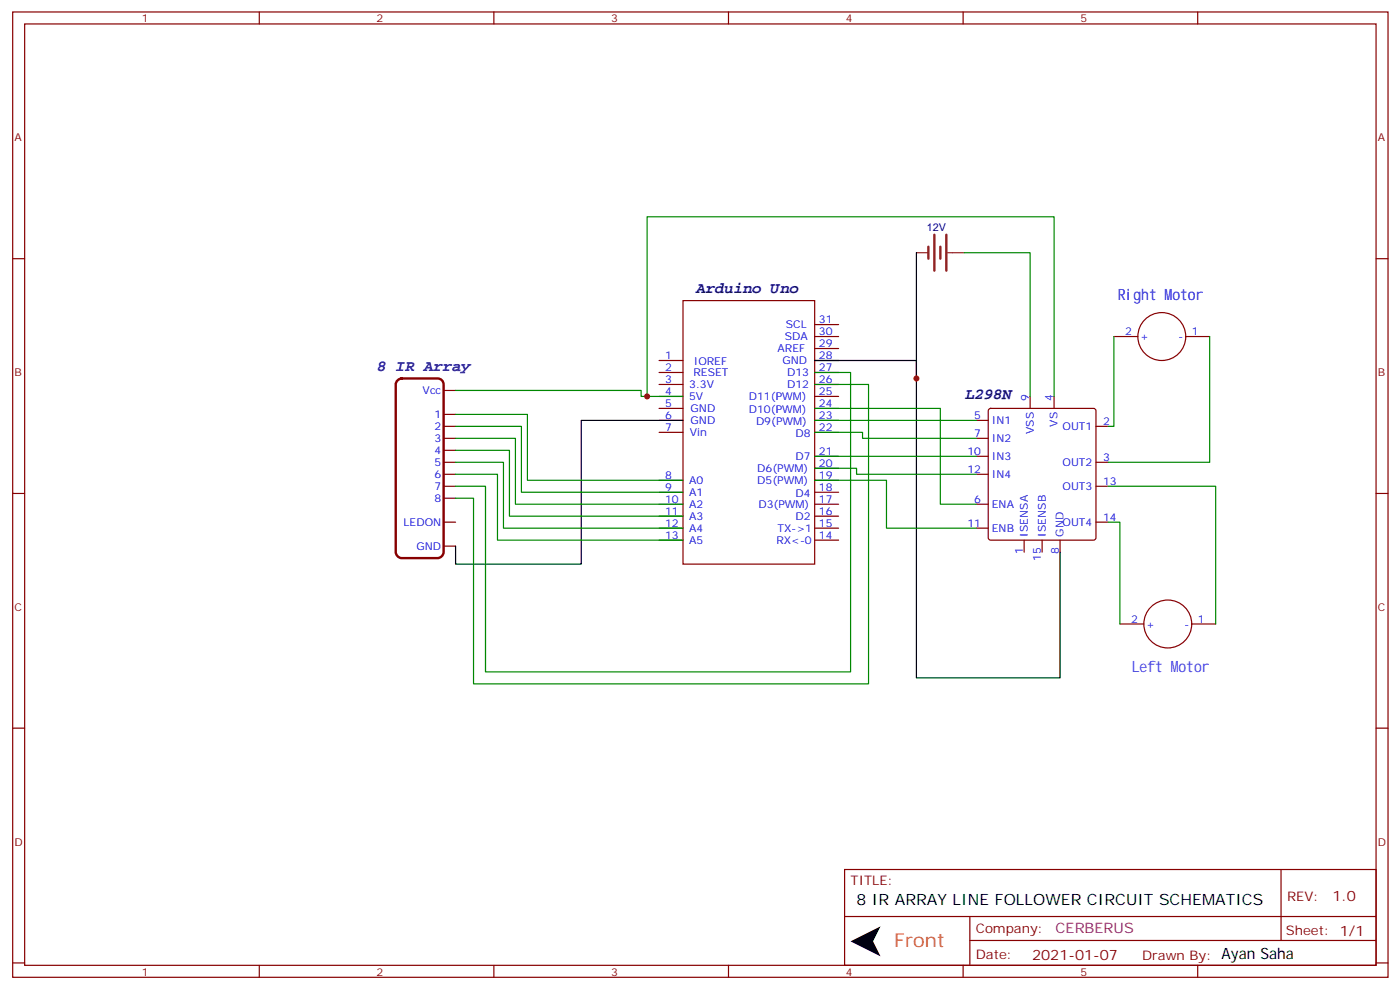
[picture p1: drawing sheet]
<svg xmlns="http://www.w3.org/2000/svg" width="413mm" height="292mm" viewBox="0 0 413 292" stroke-linecap="round" stroke-linejoin="round" font-family="sans-serif">
<g fill="none" stroke="#870000" stroke-width=".35">
<path d="M3.7 3.5h405.4v284.4h-405.4zM7.3 7.1h398.3v277.2h-398.3zM76.4 3.5v3.6M145.6 3.5v3.6M214.7 3.5v3.6M283.8 3.5v3.6M353 3.5v3.6M3.7 76.2h3.6M405.6 76.2h3.5M201.3 88.5h38.8v77.7h-38.8zM240.1 99.1h7.1M240.1 95.6h7.1"/>
<path d="M328.3 99.1h7.1M349.5 99.1h7M130.7 115h3.6M194.2 106.2h7.1M194.2 109.7h7.1M194.2 113.2h7.1M194.2 116.8h7.1M240.1 106.2h7.1M240.1 109.7h7.1M240.1 113.2h7.1M240.1 116.8h7.1M240.1 102.7h7.1"/>
<path d="M303.6 116.8v3.5M310.7 116.8v3.5M130.7 122.1h3.6M130.7 125.6h3.6M130.7 129.1h3.6M130.7 132.6h3.6M130.7 136.2h3.6M130.7 139.7h3.6M194.2 123.8h7.1M194.2 120.3h7.1M194.2 127.4h7.1M240.1 123.8h7.1"/>
<path d="M240.1 134.4h7.1M240.1 120.3h7.1M240.1 127.4h7.1M240.1 137.9h7.1M287.7 129.1h3.6M287.7 139.7h3.6M287.7 123.8h3.6M287.7 134.4h3.6M291.5 120.5l.5-.2h30.3l.5 .2 .2 .5v37.4l-.2 .5-.5 .2h-30.3l-.5-.2-.2-.5v-37.4zM323 125.6h3.5M323 136.2h3.5M3.7 145.3h3.6"/>
<path d="M130.7 143.2h3.6M130.7 146.8h3.6M130.7 153.8h3.6M194.2 148.5h7.1M194.2 155.6h7.1M194.2 141.5h7.1M194.2 145h7.1M194.2 152h7.1M194.2 159.1h7.1M240.1 148.5h7.1M240.1 155.6h7.1M240.1 141.5h7.1"/>
<path d="M240.1 145h7.1M240.1 152h7.1M240.1 159.1h7.1M287.7 148.5h3.6M287.7 155.6h3.6M301.8 159.1v3.5M307.1 159.1v3.5M312.4 159.1v3.5M323 143.2h3.5M323 153.8h3.5M405.6 145.3h3.5M130.7 160.9h3.6"/>
<path d="M330.1 183.8h7M351.2 183.8h7.1M3.7 214.5h3.6M405.6 214.5h3.5M248.9 256.1h156.7v28.2h-156.7zM377.5 256.1l.1 20.9M249 270h156.4M285.8 277h119.6M285.8 270v14.1M3.7 283.6h3.6M76.4 284.3v3.6M145.6 284.3v3.6"/>
<path d="M214.7 284.3v3.6M283.8 284.3v3.6M353 284.3v3.6M405.6 283.6h3.5"/>
<circle cx="342.4" cy="99.1" r="7.1"/>
<circle cx="344.2" cy="183.8" r="7.1"/>
</g>
<path d="M117.2 112l1.2-.5h10.6a1.76 1.76 0 0 1 1.7 1.7v49.4a1.89 1.89 0 0 1-1.7 1.8h-10.6a1.89 1.89 0 0 1-1.8-1.8v-49.4z" fill="none" stroke="#870000" stroke-width=".71"/>
<g fill="none" stroke="#008700" stroke-width=".35">
<path d="M284.2 74.4h19.4v42.4M328.3 99.1v26.5h-1.8M356.5 99.1v37.1h-30M134.3 115h54.6v1.8h12.4M190.7 116.8v-52.9h120v52.9M240.1 109.7h10.6v88.2h-107.6v-54.7h-8.8M240.1 113.2h15.9v88.2h-116.4v-54.6h-5.3M134.3 122.1h21.1v19.4h45.9M134.3 125.6h19.4v19.4h47.6M134.3 129.1h17.6v19.4h49.4M134.3 132.6h15.8v19.4h51.2M134.3 136.2h14.1v19.4h52.9"/>
<path d="M134.3 139.7h12.3v19.4h54.7M240.1 120.3h37v28.2h10.6M240.1 127.4h14.1v1.7h33.5M240.1 137.9h12.3v1.8h35.3M240.1 123.8h47.6M240.1 134.4h47.6M240.1 141.5h21.2v14.1h26.4M326.5 153.8h3.6v30M326.5 143.2h31.8v40.6"/>
</g>
<path d="M270.1 74.4v37.1M240.1 106.2h30v93.5h42.3v-37.1M201.3 123.8h-30v42.4h-37v-5.3" fill="none" stroke="#000" stroke-width=".35"/>
<path d="M273.6 72.7v3.5M275.4 69.1v10.6M277.1 72.7v3.5M278.9 69.1v10.6" fill="none" stroke="#8c2424" stroke-width=".71"/>
<path d="M270.1 74.4h3.5M279.3 74.4h4.9" fill="none" stroke="#8c2424" stroke-width=".35"/>
<path d="M250.7 277.3l8.8-4.4-2.2 4.4 2.2 4.4z" fill="#000"/>
<g fill="#c00">
<circle cx="270.1" cy="111.5" r=".88"/>
<circle cx="190.7" cy="116.8" r=".88"/>
</g>
<text font-size="5.6" fill="#f60" x="263.5" y="279">Front</text>
<g font-size="4.6" fill="#000080">
<text x="205.2" y="86.3">Arduino Uno</text>
<text x="284.4" y="117.6">L298N</text>
</g>
<text font-size="4.6" fill="#00f" x="329.5" y="88.5">Right Motor</text>
<text font-size="4.6" fill="#009" x="111.1" y="109.2">8 IR Array</text>
<text font-size="4.6" fill="#60f" x="333.6" y="197.8">Left Motor</text>
<g font-size="4.6">
<text x="252.4" y="266.7">8 IR ARRAY LINE FOLLOWER CIRCUIT SCHEMATICS</text>
<text x="360" y="282.6">Ayan Saha</text>
</g>
<g font-size="4.2" fill="#800">
<text x="392.7" y="265.4">1.0</text>
<text x="304.2" y="282.7">2021-01-07</text>
</g>
<text font-size="4.2" fill="#906" x="311.1" y="274.9">CERBERUS</text>
<g font-size="3.9" fill="#800">
<text x="250.7" y="260.7">TITLE:</text>
<text x="379.3" y="265.4">REV:</text>
<text x="287.6" y="274.9">Company:</text>
<text x="379" y="275.5">Sheet: 1/1</text>
<text x="287.6" y="282.6">Date:</text>
<text x="336.6" y="282.7">Drawn By:</text>
</g>
<g font-size="3.2" fill="#800">
<text x="41.8" y="6.5">1</text>
<text x="111" y="6.5">2</text>
<text x="180.1" y="6.5">3</text>
<text x="249.3" y="6.5">4</text>
<text x="318.4" y="6.5">5</text>
<text x="4.3" y="41.6">A</text>
<text x="406.1" y="41.6">A</text>
<text x="4.3" y="110.8">B</text>
<text x="406.1" y="110.8">B</text>
<text x="4.3" y="179.9">C</text>
<text x="406.1" y="179.9">C</text>
<text x="4.3" y="249.1">D</text>
<text x="406.1" y="249.1">D</text>
<text x="41.8" y="287.3">1</text>
<text x="111" y="287.3">2</text>
<text x="180.1" y="287.3">3</text>
<text x="249.3" y="287.3">4</text>
<text x="318.4" y="287.3">5</text>
</g>
<text font-size="3.2" fill="#000080" x="273.2" y="68.1">12V</text>
<g font-size="3.2" fill="#00f">
<text x="241.4" y="95.2">31</text>
<text x="231.3" y="100.2">SDA</text>
<text x="231.6" y="96.7">SCL</text>
<text x="241.4" y="98.8">30</text>
<text x="331.6" y="98.8">2</text>
<text x="336.1" y="100.2">+</text>
<text x="347.3" y="100.2">-</text>
<text x="351.2" y="98.8">1</text>
<text x="196" y="105.8">1</text>
<text x="204.5" y="107.6">IOREF</text>
<text x="229.2" y="103.7">AREF</text>
<text x="230.6" y="107.2">GND</text>
<text x="241.4" y="105.8">28</text>
<text x="241.4" y="102.3">29</text>
<text x="196" y="109.4">2</text>
<text x="196" y="112.9">3</text>
<text x="204.4" y="110.8">RESET</text>
<text x="232" y="110.8">D13</text>
<text x="241.4" y="112.9">26</text>
<text x="241.4" y="109.4">27</text>
<text x="124.6" y="116.1">Vcc</text>
<text x="196" y="116.4">4</text>
<text x="196" y="119.9">5</text>
<text x="203.1" y="117.8">5V</text>
<text x="203.1" y="114.3">3.3V</text>
<text x="220.7" y="117.8">D11(PWM)</text>
<text x="232" y="114.3">D12</text>
<text x="241.4" y="119.9">24</text>
<text x="241.4" y="116.4">25</text>
<text x="303.2" y="118.2" transform="rotate(-90 303.2 118.2)">9</text>
<text x="310.3" y="118.2" transform="rotate(-90 310.3 118.2)">4</text>
<text x="128" y="123.1">1</text>
<text x="196" y="123.5">6</text>
<text x="203.5" y="121.4">GND</text>
<text x="203.5" y="124.9">GND</text>
<text x="220.7" y="121.7">D10(PWM)</text>
<text x="222.8" y="125.2">D9(PWM)</text>
<text x="241.4" y="123.5">23</text>
<text x="287.1" y="123.5">5</text>
<text x="292.3" y="124.9">IN1</text>
<text x="311.7" y="125.7" transform="rotate(-90 311.7 125.7)">VS</text>
<text x="325.1" y="125.2">2</text>
<text x="128" y="126.6">2</text>
<text x="128" y="130.2">3</text>
<text x="196" y="127">7</text>
<text x="203.3" y="128.4">Vin</text>
<text x="234.5" y="128.8">D8</text>
<text x="241.4" y="127">22</text>
<text x="287.1" y="128.8">7</text>
<text x="292.3" y="130.2">IN2</text>
<text x="304.7" y="127.9" transform="rotate(-90 304.7 127.9)">VSS</text>
<text x="313.2" y="126.6">OUT1</text>
<text x="128" y="133.7">4</text>
<text x="128" y="137.2">5</text>
<text x="234.5" y="135.5">D7</text>
<text x="241.4" y="137.6">20</text>
<text x="241.4" y="134.1">21</text>
<text x="285.1" y="134.1">10</text>
<text x="292.3" y="135.5">IN3</text>
<text x="313.2" y="137.2">OUT2</text>
<text x="325.1" y="135.8">3</text>
<text x="128" y="140.8">6</text>
<text x="196" y="141.1">8</text>
<text x="203.1" y="142.5">A0</text>
<text x="223.2" y="142.5">D5(PWM)</text>
<text x="223.2" y="139">D6(PWM)</text>
<text x="241.4" y="141.1">19</text>
<text x="285.1" y="139.3">12</text>
<text x="292.3" y="140.8">IN4</text>
<text x="325.1" y="142.9">13</text>
<text x="128" y="144.3">7</text>
<text x="128" y="147.8">8</text>
<text x="196" y="144.6">9</text>
<text x="196" y="148.2">10</text>
<text x="203.1" y="146">A1</text>
<text x="203.1" y="149.6">A2</text>
<text x="223.5" y="149.6">D3(PWM)</text>
<text x="234.5" y="146.4">D4</text>
<text x="241.4" y="148.2">17</text>
<text x="241.4" y="144.6">18</text>
<text x="287.1" y="148.2">6</text>
<text x="292.3" y="149.6">ENA</text>
<text x="313.2" y="144.3">OUT3</text>
<text x="118.9" y="154.9">LEDON</text>
<text x="196" y="151.7">11</text>
<text x="196" y="155.2">12</text>
<text x="203.1" y="153.1">A3</text>
<text x="234.5" y="153.1">D2</text>
<text x="241.4" y="155.2">15</text>
<text x="241.4" y="151.7">16</text>
<text x="285.1" y="155.2">11</text>
<text x="313.2" y="154.9">OUT4</text>
<text x="325.1" y="153.5">14</text>
<text x="122.8" y="161.9">GND</text>
<text x="196" y="158.7">13</text>
<text x="203.1" y="156.6">A4</text>
<text x="203.1" y="160.2">A5</text>
<text x="228.8" y="160.2">RX&lt;-0</text>
<text x="229.2" y="156.6">TX-&gt;1</text>
<text x="241.4" y="158.7">14</text>
<text x="292.3" y="156.6">ENB</text>
<text x="302.9" y="158" transform="rotate(-90 302.9 158)">ISENSA</text>
<text x="308.2" y="158" transform="rotate(-90 308.2 158)">ISENSB</text>
<text x="313.5" y="158" transform="rotate(-90 313.5 158)">GND</text>
<text x="301.5" y="163.2" transform="rotate(-90 301.5 163.2)">1</text>
<text x="306.8" y="165.3" transform="rotate(-90 306.8 165.3)">15</text>
<text x="312.1" y="163.2" transform="rotate(-90 312.1 163.2)">8</text>
<text x="333.3" y="183.4">2</text>
<text x="337.8" y="184.9">+</text>
<text x="349.1" y="184.9">-</text>
<text x="353" y="183.4">1</text>
</g>
</svg>
